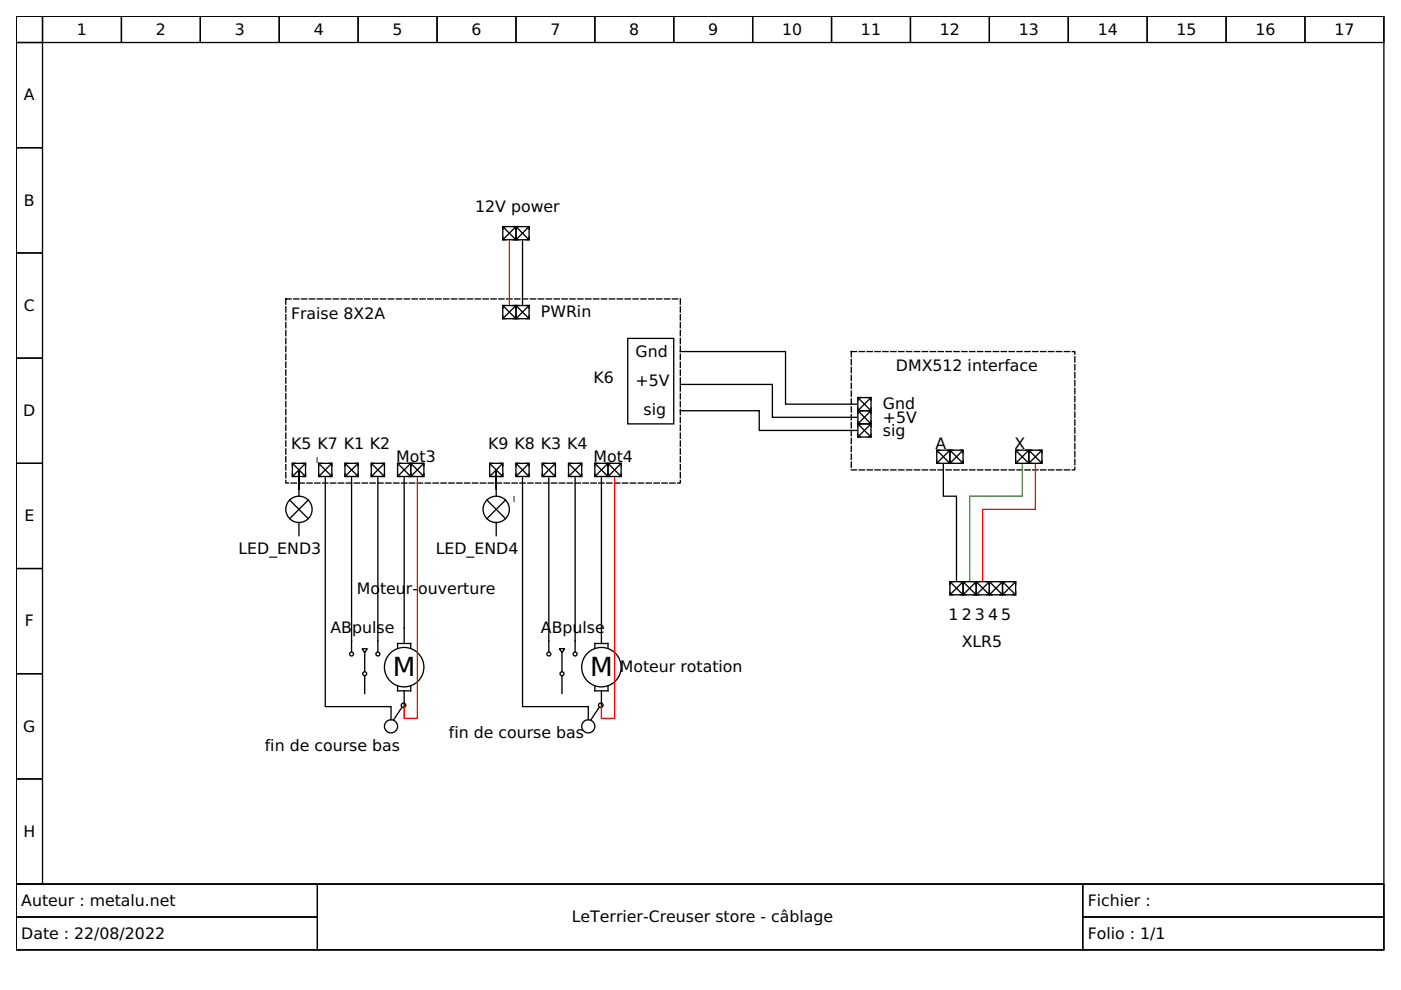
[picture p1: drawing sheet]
<svg xmlns="http://www.w3.org/2000/svg" width="297mm" height="210mm" viewBox="0 0 297 210" stroke-linecap="round" stroke-linejoin="round" font-family="sans-serif">
<g fill="none" stroke="#000" stroke-width=".28">
<path d="M3.4 3.4h290v184.1h-290zM3.4 3.4h5.6v5.6h-5.6zM3.4 9h5.6v22.3h-5.6zM9 3.4h16.7v5.6h-16.7zM25.7 3.4h16.8v5.6h-16.8zM42.5 3.4h16.7v5.6h-16.7zM59.2 3.4h16.7v5.6h-16.7zM75.9 3.4h16.8v5.6h-16.8zM92.7 3.4h16.7v5.6h-16.7zM109.4 3.4h16.7v5.6h-16.7zM126.1 3.4h16.7v5.6h-16.7zM142.8 3.4h16.8v5.6h-16.8z"/>
<path d="M159.6 3.4h16.7v5.6h-16.7zM176.3 3.4h16.7v5.6h-16.7zM193 3.4h16.8v5.6h-16.8zM209.8 3.4h16.7v5.6h-16.7zM226.5 3.4h16.7v5.6h-16.7zM243.2 3.4h16.8v5.6h-16.8zM260 3.4h16.7v5.6h-16.7zM276.7 3.4h16.7v5.6h-16.7zM3.4 31.3h5.6v22.3h-5.6zM3.4 53.6h5.6v22.3h-5.6zM106.6 48.1h2.8v2.7h-2.8zM106.6 50.2v.6h.6"/>
<path d="M106.7 48.1l2.6 2.6M107.2 48.1h-.6v.5M108.8 48.1h.6v.5v-.5h.6M108.8 50.8h.6v-.6v.6h.6M109.3 48.1l-2.6 2.6M109.4 48.1h2.8v2.7h-2.8zM109.5 48.1l2.6 2.6M110.8 51.1v13.4M111.6 48.1h.6v.5M112.1 48.1l-2.6 2.6M112.2 50.2v.6h-.6M3.4 75.9h5.6v22.3h-5.6z"/>
<path d="M106.6 64.8h2.8v2.8h-2.8zM106.6 67v.6h.6M106.7 64.9l2.6 2.6M107.2 64.8h-.6v.6M108.8 67.6h.6v-.6v.6h.6M108.8 64.8h.6v.6v-.6h.6M109.3 64.9l-2.6 2.6M109.4 64.8h2.8v2.8h-2.8zM109.5 64.9l2.6 2.6M111.6 64.8h.6v.6M112.1 64.9l-2.6 2.6M112.2 67v.6h-.6"/>
<path d="M133.1 71.7h9.7v18.2h-9.7zM144.2 74.5h22.3v11.2h15.1M3.4 98.2h5.6v22.3h-5.6zM62 98.2h2.8v2.8h-2.8zM62.1 98.3l2.6 2.6M62.6 98.2h-.6v.6M64.2 98.2h.6v.6M64.7 98.3l-2.6 2.6M67.6 98.2h2.8v2.8h-2.8zM67.7 98.3l2.6 2.6M68.2 98.2h-.6v.6M69.8 98.2h.6v.6"/>
<path d="M70.3 98.3l-2.6 2.6M73.1 98.2h2.8v2.8h-2.8zM73.2 98.3l2.6 2.6M73.7 98.2h-.6v.6M75.3 98.2h.6v.6M75.8 98.3l-2.6 2.6M78.7 98.2h2.8v2.8h-2.8zM78.8 98.3l2.6 2.6M79.3 98.2h-.6v.6M80.9 98.2h.6v.6M81.4 98.3l-2.6 2.6M84.3 98.2h2.8v2.8h-2.8z"/>
<path d="M84.4 98.3l2.6 2.6M84.9 98.2h-.6v.6M86.5 98.2h.6v.6v-.6h.6M87 98.3l-2.6 2.6M87.1 98.2h2.8v2.8h-2.8zM87.2 98.3l2.6 2.6M89.3 98.2h.6v.6M89.8 98.3l-2.6 2.6M103.8 98.2h2.8v2.8h-2.8zM103.9 98.3l2.6 2.6M104.4 98.2h-.6v.6M106 98.2h.6v.6"/>
<path d="M106.5 98.3l-2.6 2.6M109.4 98.2h2.8v2.8h-2.8zM109.5 98.3l2.6 2.6M110 98.2h-.6v.6M111.6 98.2h.6v.6M112.1 98.3l-2.6 2.6M115 98.2h2.8v2.8h-2.8zM115.1 98.3l2.6 2.6M115.6 98.2h-.6v.6M117.2 98.2h.6v.6M117.7 98.3l-2.6 2.6M120.5 98.2h2.8v2.8h-2.8z"/>
<path d="M120.6 98.3l2.6 2.6M121.1 98.2h-.6v.6M122.7 98.2h.6v.6M123.2 98.3l-2.6 2.6M126.1 98.2h2.8v2.8h-2.8zM126.2 98.3l2.6 2.6M126.7 98.2h-.6v.6M128.3 98.2h.6v.6v-.6h.6M128.8 98.3l-2.6 2.6M128.9 98.2h2.8v2.8h-2.8zM129 98.3l2.6 2.6M131.1 98.2h.6v.6"/>
<path d="M131.6 98.3l-2.6 2.6M144.2 87.1h16.8v4.2h20.6M144.2 81.5h19.6v7h17.8M181.9 89.9h2.8v2.8h-2.8zM181.9 87.1h2.8v2.8h-2.8zM181.9 84.3h2.8v2.8h-2.8zM181.9 92.1v.6h.6M181.9 89.3v.6h.6h-.6v.6M181.9 86.5v.6h.6h-.6v.6M182 90l2.6 2.6M182 87.2l2.6 2.6M182 84.4l2.6 2.6"/>
<path d="M182.5 84.3h-.6v.6M184.1 84.3h.6v.6M184.6 90l-2.6 2.6M184.6 87.2l-2.6 2.6M184.6 84.4l-2.6 2.6M184.7 89.3v.6h-.6h.6v.6M184.7 92.1v.6h-.6M184.7 86.5v.6h-.6h.6v.6M198.6 95.4h2.8v2.8h-2.8zM198.6 97.6v.6h.6M198.7 95.5l2.6 2.6M199.2 95.4h-.6v.6"/>
<path d="M200 98.5v6.7h2.8v17.9M200.8 95.4h.6v.6v-.6h.6M200.8 98.2h.6v-.6v.6h.6M201.3 95.5l-2.6 2.6M201.4 95.4h2.8v2.8h-2.8zM201.5 95.5l2.6 2.6M203.6 95.4h.6v.6M204.1 95.5l-2.6 2.6M204.2 97.6v.6h-.6M215.3 95.4h2.8v2.8h-2.8zM215.3 97.6v.6h.6M215.4 95.5l2.6 2.6"/>
<path d="M215.9 95.4h-.6v.6M217.5 95.4h.6v.6v-.6h.6M217.5 98.2h.6v-.6v.6h.6M218 95.5l-2.6 2.6M218.1 95.4h2.8v2.8h-2.8zM218.2 95.5l2.6 2.6M220.3 95.4h.6v.6M220.8 95.5l-2.6 2.6M220.9 97.6v.6h-.6M61.4 106l3.9 4M62 100.4v.6h.6M63.4 101.3v2.5v-4.2v2.5"/>
<path d="M63.4 102.4v2.8M63.4 110.8v2.8M64.8 100.4v.6h-.6M65.3 106l-3.9 4M67.6 100.4v.6h.6M69 101.3v48.5h13.9v2.8M70.4 100.4v.6h-.6M73.1 100.4v.6h.6M74.5 101.3v36.8M75.9 100.4v.6h-.6M78.7 100.4v.6h.6M80.1 101.3v36.8"/>
<path d="M81.5 100.4v.6h-.6M84.3 100.4v.6h.6M85.7 101.3v35.1M86.5 101h.6v-.6v.6h.6M89.9 100.4v.6h-.6M103.2 106l4 4M103.8 100.4v.6h.6M105.2 101.3v2.5v-4.2v2.5M105.2 102.4v2.8M105.2 110.8v2.8M106.6 100.4v.6h-.6M107.2 106l-4 4"/>
<path d="M109.4 100.4v.6h.6M110.8 101.3v48.5h13.9v2.8M112.2 100.4v.6h-.6M115 100.4v.6h.6M116.4 101.3v36.8M117.8 100.4v.6h-.6M120.5 100.4v.6h.6M121.9 101.3v36.8M123.3 100.4v.6h-.6M126.1 100.4v.6h.6M127.5 101.3v35.1M128.3 101h.6v-.6v.6h.6"/>
<path d="M131.7 100.4v.6h-.6M3.4 120.5h5.6v22.3h-5.6zM76.8 137.6h1.1l-.6 .8zM77.3 138.4v3.9M84.3 137.4v-1h2.8v1M118.6 137.6h1.1l-.6 .8zM119.1 138.4v3.9M126.1 137.4v-1h2.8v1M201.4 123.3h2.8v2.8h-2.8zM201.4 125.5v.6h.6M201.5 123.4l2.6 2.6M202 123.3h-.6v.6"/>
<path d="M203.6 123.3h.6v.6v-.6h.6M203.6 126.1h.6v-.6v.6h.6M204.1 123.4l-2.6 2.6M204.2 123.3h2.8v2.8h-2.8zM204.3 123.4l2.6 2.6M206.4 123.3h.6v.6v-.6h.6M206.4 126.1h.6v-.6v.6h.6M206.9 123.4l-2.6 2.6M207 123.3h2.8v2.8h-2.8zM207.1 123.4l2.6 2.6M209.2 123.3h.6v.6v-.6h.6M209.2 126.1h.6v-.6v.6h.6"/>
<path d="M209.7 123.4l-2.6 2.6M209.8 123.3h2.8v2.8h-2.8zM209.9 123.4l2.6 2.6M212 126.1h.6v-.6v.6h.5M212 123.3h.6v.6v-.6h.5M212.5 123.4l-2.6 2.6M212.6 123.3h2.7v2.8h-2.7zM212.7 123.4l2.5 2.6M214.7 123.3h.6v.6M215.2 123.4l-2.5 2.6M215.3 125.5v.6h-.6M3.4 142.8h5.6v22.4h-5.6z"/>
<path d="M77.3 143.4v3.6M84.3 145.5v1h2.8v-1M85.1 150.1l-1.6 2.5M85.7 146.5v3.3M119.1 143.4v3.6M126.1 145.5v1h2.8v-1M127 150.1l-1.7 2.5M127.5 146.5v3.3M3.4 165.2h5.6v22.3h-5.6zM3.4 187.5h290v13.9h-290z"/>
<circle cx="63.4" cy="108" r="2.79"/>
<circle cx="105.2" cy="108" r="2.79"/>
<circle cx="74.5" cy="138.7" r=".42"/>
<circle cx="80.1" cy="138.7" r=".42"/>
<circle cx="116.4" cy="138.7" r=".42"/>
<circle cx="121.9" cy="138.7" r=".42"/>
<circle cx="77.3" cy="142.8" r=".42"/>
<circle cx="82.9" cy="154" r="1.39"/>
<circle cx="85.6" cy="149.5" r=".49"/>
<circle cx="85.7" cy="141.5" r="4.2"/>
<circle cx="119.1" cy="142.8" r=".42"/>
<circle cx="124.7" cy="154" r="1.39"/>
<circle cx="127.4" cy="149.5" r=".49"/>
<circle cx="127.5" cy="141.5" r="4.2"/>
</g>
<path d="M3.4 187.5h63.9v6.9h-63.9zM3.4 194.4h63.9v7h-63.9zM67.3 187.5h162.3v13.9h-162.3zM229.6 187.5h63.8v6.9h-63.8zM229.6 194.4h63.8v7h-63.8z" fill="none" stroke="#000" stroke-width=".21"/>
<path d="M60.6 63.4h83.6v39h-83.6zM180.5 74.5h47.4v25.1h-47.4z" fill="none" stroke="#000" stroke-width=".28" stroke-dasharray="1.1 .6"/>
<path d="M219.5 98.5v9.5h-11.1v15.1" fill="none" stroke="#f50" stroke-width=".28"/>
<path d="M216.7 98.5v6.7h-11.1v17.9" fill="none" stroke="#0a0" stroke-width=".28"/>
<path d="M108 51.1v13.4M88.5 101.3v51h-2.8v-2.5M130.3 101.3v51h-2.8v-2.5" fill="none" stroke="#f00" stroke-width=".28"/>
<g font-size="5.6">
<text x="83.3" y="143.4">M</text>
<text x="125.1" y="143.4">M</text>
</g>
<g font-size="3.3">
<text x="16.3" y="7.3">1</text>
<text x="33" y="7.3">2</text>
<text x="49.8" y="7.3">3</text>
<text x="66.5" y="7.3">4</text>
<text x="83.2" y="7.3">5</text>
<text x="100" y="7.3">6</text>
<text x="116.7" y="7.3">7</text>
<text x="133.4" y="7.3">8</text>
<text x="150.1" y="7.3">9</text>
<text x="165.8" y="7.3">10</text>
<text x="182.5" y="7.3">11</text>
<text x="199.3" y="7.3">12</text>
<text x="216" y="7.3">13</text>
<text x="232.7" y="7.3">14</text>
<text x="249.5" y="7.3">15</text>
<text x="266.2" y="7.3">16</text>
<text x="282.9" y="7.3">17</text>
<text x="5.1" y="21.3">A</text>
<text x="5.1" y="43.6">B</text>
<text x="100.7" y="45">12V power</text>
<text x="5.1" y="65.9">C</text>
<text x="61.7" y="67.6">Fraise 8X2A</text>
<text x="114.7" y="67.3">PWRin</text>
<text x="134.8" y="75.7">Gnd</text>
<text x="125.8" y="81.2">K6</text>
<text x="134.8" y="81.8">+5V</text>
<text x="190" y="78.7">DMX512 interface</text>
<text x="4.9" y="88.2">D</text>
<text x="136.4" y="87.9">sig</text>
<text x="187.2" y="89.6">+5V</text>
<text x="187.2" y="86.8">Gnd</text>
<text x="61.7" y="95.2">K5 K7 K1 K2</text>
<text x="103.5" y="95.2">K9 K8 K3 K4</text>
<text x="187.2" y="92.4">sig</text>
<text x="198.3" y="95.2">A</text>
<text x="215.1" y="95.2">X</text>
<text x="84" y="98">Mot3</text>
<text x="125.8" y="98">Mot4</text>
<text x="5.2" y="110.5">E</text>
<text x="50.6" y="117.5">LED_END3</text>
<text x="92.4" y="117.5">LED_END4</text>
<text x="75.7" y="125.8">Mo</text>
<text x="80.6" y="125.8">teu</text>
<text x="86.1" y="125.8">r-</text>
<text x="88.6" y="125.8">ouverture</text>
<text x="201.1" y="131.4">1</text>
<text x="203.9" y="131.4">2</text>
<text x="206.7" y="131.4">3</text>
<text x="209.5" y="131.4">4</text>
<text x="212.3" y="131.4">5</text>
<text x="5.3" y="132.8">F</text>
<text x="70.1" y="134.2">AB</text>
<text x="74.7" y="134.2">pulse</text>
<text x="114.7" y="134.2">A</text>
<text x="117" y="134.2">Bpulse</text>
<text x="203.9" y="137.3">XLR5</text>
<text x="131.4" y="142.6">Moteur rotation</text>
<text x="4.9" y="155.1">G</text>
<text x="56.1" y="159.3">fin de course bas</text>
<text x="95.2" y="156.5">fin de course bas</text>
<text x="5" y="177.4">H</text>
<text x="4.5" y="192.1">Auteur : metalu.net</text>
<text x="121.2" y="195.5">LeTerrier-Creuser store - câblage</text>
<text x="230.6" y="192.1">Fichier :</text>
<text x="4.5" y="199">Date : 22/08/2022</text>
<text x="230.6" y="199">Folio : 1/1</text>
</g>
<g font-size="2.5">
<text x="66.7" y="98.2" transform="rotate(-90 66.7 98.2)">_</text>
<text x="108.6" y="106.5" transform="rotate(-90 108.6 106.5)">_</text>
</g>
</svg>
